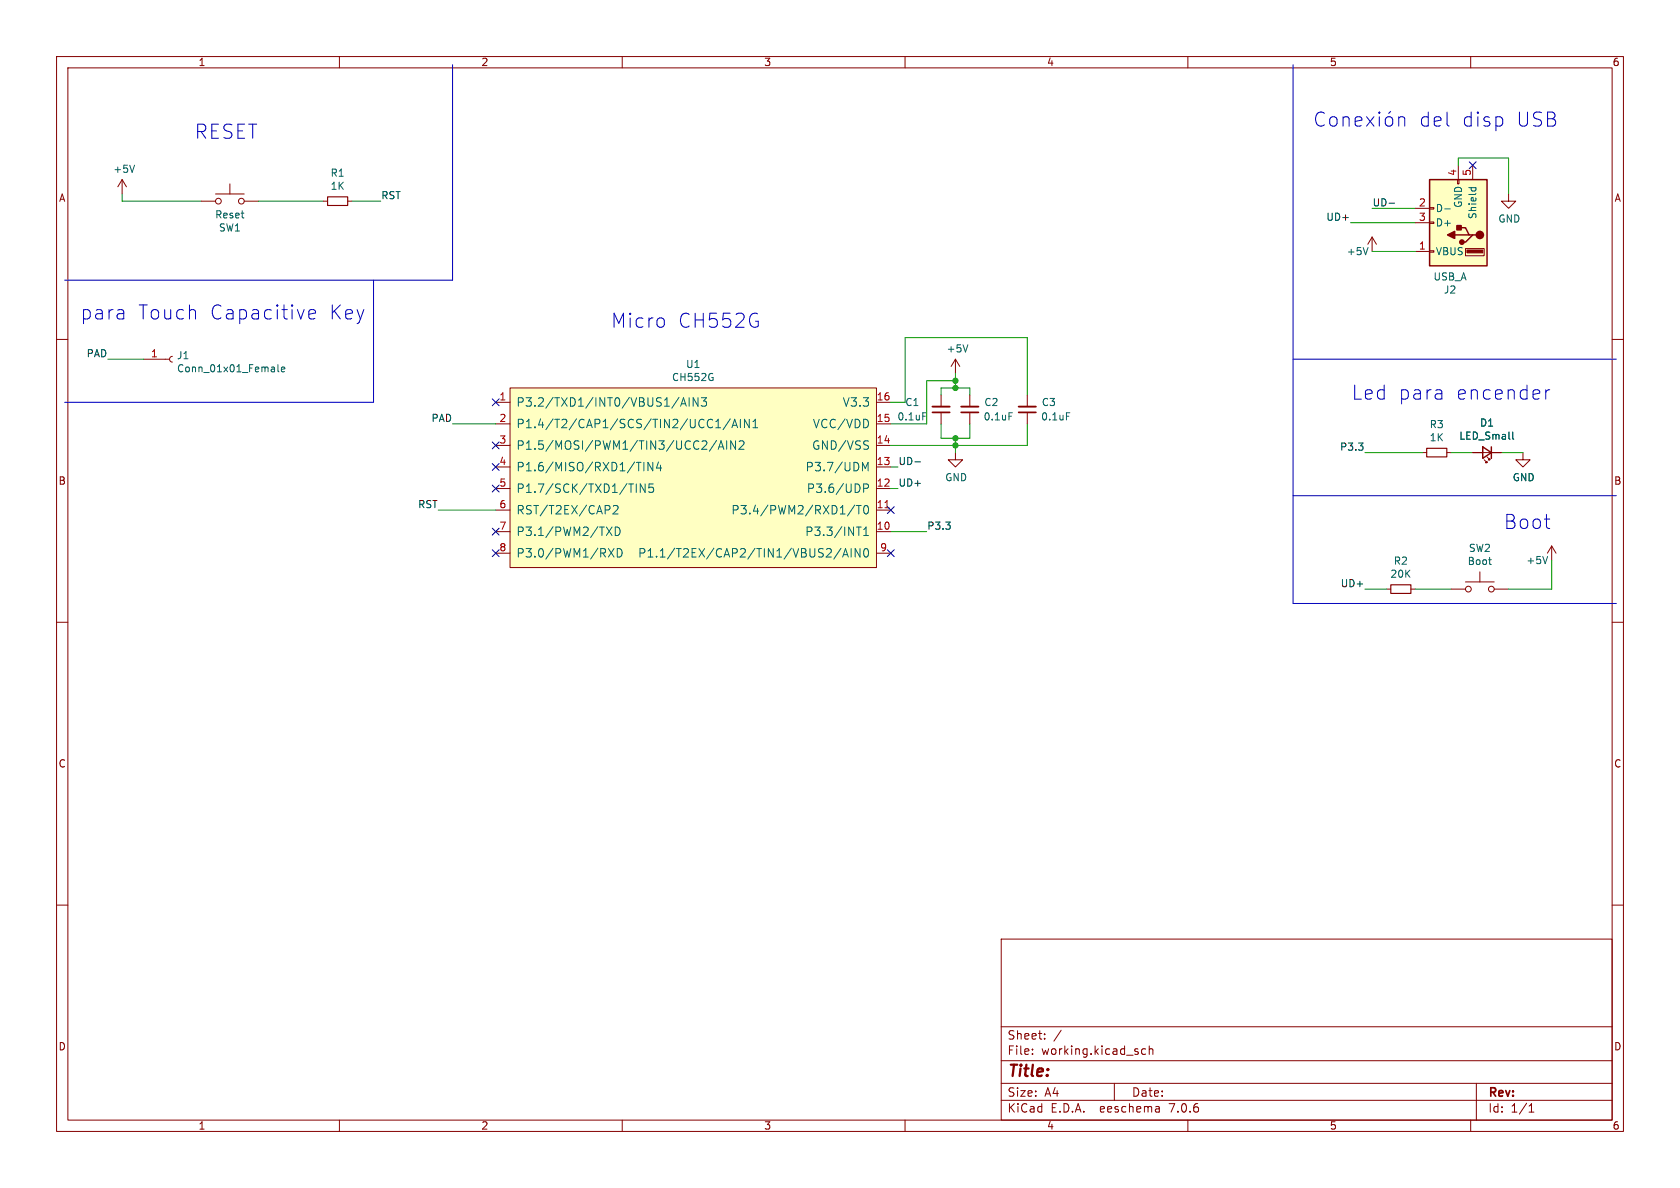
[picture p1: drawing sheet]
(kicad_sch (version 20230121) (generator eeschema)

 (paper "A4")

 (lib_symbols
  (symbol "Device:C_Small" (pin_numbers hide) (pin_names (offset 0.254) hide) (in_bom yes) (on_board yes)
   (property "Reference" "C" (at 0.254 1.778 0) (effects (font (size 1.27 1.27)) (justify left)))
   (property "Value" "C_Small" (at 0.254 -2.032 0) (effects (font (size 1.27 1.27)) (justify left)))
   (property "Footprint" "" (at 0 0 0) (effects (font (size 1.27 1.27)) hide))
   (property "Datasheet" "~" (at 0 0 0) (effects (font (size 1.27 1.27)) hide))
   (symbol "C_Small_0_1"
    (polyline (pts (xy -1.524 -0.508) (xy 1.524 -0.508)) (stroke (width 0.3302) (type default)) (fill (type none)))
    (polyline (pts (xy -1.524 0.508) (xy 1.524 0.508)) (stroke (width 0.3048) (type default)) (fill (type none))))
   (symbol "C_Small_1_1"
    (pin passive line (at 0 2.54 270) (length 2.032) (name "~" (effects (font (size 1.27 1.27)))) (number "1" (effects (font (size 1.27 1.27)))))
    (pin passive line (at 0 -2.54 90) (length 2.032) (name "~" (effects (font (size 1.27 1.27)))) (number "2" (effects (font (size 1.27 1.27)))))))
  (symbol "Device:LED_Small" (pin_numbers hide) (pin_names (offset 0.254) hide) (in_bom yes) (on_board yes)
   (property "Reference" "D" (at -1.27 3.175 0) (effects (font (size 1.27 1.27)) (justify left)))
   (property "Value" "LED_Small" (at -4.445 -2.54 0) (effects (font (size 1.27 1.27)) (justify left)))
   (property "Footprint" "" (at 0 0 90) (effects (font (size 1.27 1.27)) hide))
   (property "Datasheet" "~" (at 0 0 90) (effects (font (size 1.27 1.27)) hide))
   (symbol "LED_Small_0_1"
    (polyline (pts (xy -0.762 -1.016) (xy -0.762 1.016)) (stroke (width 0.254) (type default)) (fill (type none)))
    (polyline (pts (xy 1.016 0) (xy -0.762 0)) (stroke (width 0) (type default)) (fill (type none)))
    (polyline (pts (xy 0.762 -1.016) (xy -0.762 0) (xy 0.762 1.016) (xy 0.762 -1.016)) (stroke (width 0.254) (type default)) (fill (type none)))
    (polyline (pts (xy 0 0.762) (xy -0.508 1.27) (xy -0.254 1.27) (xy -0.508 1.27) (xy -0.508 1.016)) (stroke (width 0) (type default)) (fill (type none)))
    (polyline (pts (xy 0.508 1.27) (xy 0 1.778) (xy 0.254 1.778) (xy 0 1.778) (xy 0 1.524)) (stroke (width 0) (type default)) (fill (type none))))
   (symbol "LED_Small_1_1"
    (pin passive line (at -2.54 0 0) (length 1.778) (name "K" (effects (font (size 1.27 1.27)))) (number "1" (effects (font (size 1.27 1.27)))))
    (pin passive line (at 2.54 0 180) (length 1.778) (name "A" (effects (font (size 1.27 1.27)))) (number "2" (effects (font (size 1.27 1.27)))))))
  (symbol "Device:R_Small" (pin_numbers hide) (pin_names (offset 0.254) hide) (in_bom yes) (on_board yes)
   (property "Reference" "R" (at 0.762 0.508 0) (effects (font (size 1.27 1.27)) (justify left)))
   (property "Value" "R_Small" (at 0.762 -1.016 0) (effects (font (size 1.27 1.27)) (justify left)))
   (property "Footprint" "" (at 0 0 0) (effects (font (size 1.27 1.27)) hide))
   (property "Datasheet" "~" (at 0 0 0) (effects (font (size 1.27 1.27)) hide))
   (symbol "R_Small_0_1"
    (rectangle (start -0.762 1.778) (end 0.762 -1.778) (stroke (width 0.2032) (type default)) (fill (type none))))
   (symbol "R_Small_1_1"
    (pin passive line (at 0 2.54 270) (length 0.762) (name "~" (effects (font (size 1.27 1.27)))) (number "1" (effects (font (size 1.27 1.27)))))
    (pin passive line (at 0 -2.54 90) (length 0.762) (name "~" (effects (font (size 1.27 1.27)))) (number "2" (effects (font (size 1.27 1.27)))))))
  (symbol "Switch:SW_Push" (pin_numbers hide) (pin_names (offset 1.016) hide) (in_bom yes) (on_board yes)
   (property "Reference" "SW" (at 1.27 2.54 0) (effects (font (size 1.27 1.27)) (justify left)))
   (property "Value" "SW_Push" (at 0 -1.524 0) (effects (font (size 1.27 1.27))))
   (property "Footprint" "" (at 0 5.08 0) (effects (font (size 1.27 1.27)) hide))
   (property "Datasheet" "~" (at 0 5.08 0) (effects (font (size 1.27 1.27)) hide))
   (symbol "SW_Push_0_1"
    (circle (center -2.032 0) (radius 0.508) (stroke (width 0) (type default)) (fill (type none)))
    (polyline (pts (xy 0 1.27) (xy 0 3.048)) (stroke (width 0) (type default)) (fill (type none)))
    (polyline (pts (xy 2.54 1.27) (xy -2.54 1.27)) (stroke (width 0) (type default)) (fill (type none)))
    (circle (center 2.032 0) (radius 0.508) (stroke (width 0) (type default)) (fill (type none)))
    (pin passive line (at -5.08 0 0) (length 2.54) (name "1" (effects (font (size 1.27 1.27)))) (number "1" (effects (font (size 1.27 1.27)))))
    (pin passive line (at 5.08 0 180) (length 2.54) (name "2" (effects (font (size 1.27 1.27)))) (number "2" (effects (font (size 1.27 1.27)))))))
  (symbol "card_business-rescue:CH552G-Librerias-Tarjeta_present-rescue" (pin_names (offset 1.016)) (in_bom yes) (on_board yes)
   (property "Reference" "U" (at 13.97 0 0) (effects (font (size 1.27 1.27))))
   (property "Value" "CH552G-Librerias-Tarjeta_present-rescue" (at 10.16 -35.56 0) (effects (font (size 1.27 1.27))))
   (property "Footprint" "Package_SO:SOP-16_4.55x10.3mm_P1.27mm" (at 13.97 2.54 0) (effects (font (size 1.27 1.27)) hide))
   (property "Datasheet" "" (at 0 0 0) (effects (font (size 1.27 1.27)) hide))
   (symbol "CH552G-Librerias-Tarjeta_present-rescue_0_1"
    (rectangle (start -20.32 -1.27) (end 44.45 -33.02) (stroke (width 0) (type solid)) (fill (type background))))
   (symbol "CH552G-Librerias-Tarjeta_present-rescue_1_1"
    (pin input line (at -22.86 -3.81 0) (length 2.54) (name "P3.2/TXD1/INT0/VBUS1/AIN3" (effects (font (size 1.4986 1.4986)))) (number "1" (effects (font (size 1.27 1.27)))))
    (pin input line (at 46.99 -26.67 180) (length 2.54) (name "P3.3/INT1" (effects (font (size 1.4986 1.4986)))) (number "10" (effects (font (size 1.27 1.27)))))
    (pin input line (at 46.99 -22.86 180) (length 2.54) (name "P3.4/PWM2/RXD1/T0" (effects (font (size 1.4986 1.4986)))) (number "11" (effects (font (size 1.27 1.27)))))
    (pin input line (at 46.99 -19.05 180) (length 2.54) (name "P3.6/UDP" (effects (font (size 1.4986 1.4986)))) (number "12" (effects (font (size 1.27 1.27)))))
    (pin input line (at 46.99 -15.24 180) (length 2.54) (name "P3.7/UDM" (effects (font (size 1.4986 1.4986)))) (number "13" (effects (font (size 1.27 1.27)))))
    (pin input line (at 46.99 -11.43 180) (length 2.54) (name "GND/VSS" (effects (font (size 1.4986 1.4986)))) (number "14" (effects (font (size 1.27 1.27)))))
    (pin input line (at 46.99 -7.62 180) (length 2.54) (name "VCC/VDD" (effects (font (size 1.4986 1.4986)))) (number "15" (effects (font (size 1.27 1.27)))))
    (pin input line (at 46.99 -3.81 180) (length 2.54) (name "V3.3" (effects (font (size 1.4986 1.4986)))) (number "16" (effects (font (size 1.27 1.27)))))
    (pin input line (at -22.86 -7.62 0) (length 2.54) (name "P1.4/T2/CAP1/SCS/TIN2/UCC1/AIN1" (effects (font (size 1.4986 1.4986)))) (number "2" (effects (font (size 1.27 1.27)))))
    (pin input line (at -22.86 -11.43 0) (length 2.54) (name "P1.5/MOSI/PWM1/TIN3/UCC2/AIN2" (effects (font (size 1.4986 1.4986)))) (number "3" (effects (font (size 1.27 1.27)))))
    (pin input line (at -22.86 -15.24 0) (length 2.54) (name "P1.6/MISO/RXD1/TIN4" (effects (font (size 1.4986 1.4986)))) (number "4" (effects (font (size 1.27 1.27)))))
    (pin input line (at -22.86 -19.05 0) (length 2.54) (name "P1.7/SCK/TXD1/TIN5" (effects (font (size 1.4986 1.4986)))) (number "5" (effects (font (size 1.27 1.27)))))
    (pin input line (at -22.86 -22.86 0) (length 2.54) (name "RST/T2EX/CAP2" (effects (font (size 1.4986 1.4986)))) (number "6" (effects (font (size 1.27 1.27)))))
    (pin input line (at -22.86 -26.67 0) (length 2.54) (name "P3.1/PWM2/TXD" (effects (font (size 1.4986 1.4986)))) (number "7" (effects (font (size 1.27 1.27)))))
    (pin input line (at -22.86 -30.48 0) (length 2.54) (name "P3.0/PWM1/RXD" (effects (font (size 1.4986 1.4986)))) (number "8" (effects (font (size 1.27 1.27)))))
    (pin input line (at 46.99 -30.48 180) (length 2.54) (name "P1.1/T2EX/CAP2/TIN1/VBUS2/AIN0" (effects (font (size 1.4986 1.4986)))) (number "9" (effects (font (size 1.27 1.27)))))))
  (symbol "card_business-rescue:Conn_01x01_Female-Connector" (pin_names (offset 1.016) hide) (in_bom yes) (on_board yes)
   (property "Reference" "J" (at 0 2.54 0) (effects (font (size 1.27 1.27))))
   (property "Value" "Connector_Conn_01x01_Female" (at 0 -2.54 0) (effects (font (size 1.27 1.27))))
   (property "Footprint" "" (at 0 0 0) (effects (font (size 1.27 1.27)) hide))
   (property "Datasheet" "" (at 0 0 0) (effects (font (size 1.27 1.27)) hide))
   (symbol "Conn_01x01_Female-Connector_1_1"
    (polyline (pts (xy -1.27 0) (xy -0.508 0)) (stroke (width 0.1524) (type solid)) (fill (type none)))
    (arc (start 0 0.508) (mid -0.5058 0) (end 0 -0.508) (stroke (width 0.1524) (type solid)) (fill (type none)))
    (pin passive line (at -5.08 0 0) (length 3.81) (name "Pin_1" (effects (font (size 1.27 1.27)))) (number "1" (effects (font (size 1.27 1.27)))))))
  (symbol "card_business-rescue:USB_A-Connector" (pin_names (offset 1.016)) (in_bom yes) (on_board yes)
   (property "Reference" "J" (at -5.08 11.43 0) (effects (font (size 1.27 1.27)) (justify left)))
   (property "Value" "USB_A-Connector" (at -5.08 8.89 0) (effects (font (size 1.27 1.27)) (justify left)))
   (property "Footprint" "" (at 3.81 -1.27 0) (effects (font (size 1.27 1.27)) hide))
   (property "Datasheet" "" (at 3.81 -1.27 0) (effects (font (size 1.27 1.27)) hide))
   (symbol "USB_A-Connector_0_1"
    (rectangle (start -5.08 -7.62) (end 5.08 7.62) (stroke (width 0.254) (type solid)) (fill (type background)))
    (circle (center -3.81 2.159) (radius 0.635) (stroke (width 0.254) (type solid)) (fill (type outline)))
    (rectangle (start -1.524 4.826) (end -4.318 5.334) (stroke (width 0) (type solid)) (fill (type outline)))
    (rectangle (start -1.27 4.572) (end -4.572 5.842) (stroke (width 0) (type solid)) (fill (type none)))
    (circle (center -0.635 3.429) (radius 0.381) (stroke (width 0.254) (type solid)) (fill (type outline)))
    (rectangle (start -0.127 -7.62) (end 0.127 -6.858) (stroke (width 0) (type solid)) (fill (type none)))
    (polyline (pts (xy -3.175 2.159) (xy -2.54 2.159) (xy -1.27 3.429) (xy -0.635 3.429)) (stroke (width 0.254) (type solid)) (fill (type none)))
    (polyline (pts (xy -2.54 2.159) (xy -1.905 2.159) (xy -1.27 0.889) (xy 0 0.889)) (stroke (width 0.254) (type solid)) (fill (type none)))
    (polyline (pts (xy 0.635 2.794) (xy 0.635 1.524) (xy 1.905 2.159) (xy 0.635 2.794)) (stroke (width 0.254) (type solid)) (fill (type outline)))
    (rectangle (start 0.254 1.27) (end -0.508 0.508) (stroke (width 0.254) (type solid)) (fill (type outline)))
    (rectangle (start 5.08 -2.667) (end 4.318 -2.413) (stroke (width 0) (type solid)) (fill (type none)))
    (rectangle (start 5.08 -0.127) (end 4.318 0.127) (stroke (width 0) (type solid)) (fill (type none)))
    (rectangle (start 5.08 4.953) (end 4.318 5.207) (stroke (width 0) (type solid)) (fill (type none))))
   (symbol "USB_A-Connector_1_1"
    (polyline (pts (xy -1.905 2.159) (xy 0.635 2.159)) (stroke (width 0.254) (type solid)) (fill (type none)))
    (pin power_in line (at 7.62 5.08 180) (length 2.54) (name "VBUS" (effects (font (size 1.27 1.27)))) (number "1" (effects (font (size 1.27 1.27)))))
    (pin bidirectional line (at 7.62 -2.54 180) (length 2.54) (name "D-" (effects (font (size 1.27 1.27)))) (number "2" (effects (font (size 1.27 1.27)))))
    (pin bidirectional line (at 7.62 0 180) (length 2.54) (name "D+" (effects (font (size 1.27 1.27)))) (number "3" (effects (font (size 1.27 1.27)))))
    (pin power_in line (at 0 -10.16 90) (length 2.54) (name "GND" (effects (font (size 1.27 1.27)))) (number "4" (effects (font (size 1.27 1.27)))))
    (pin passive line (at -2.54 -10.16 90) (length 2.54) (name "Shield" (effects (font (size 1.27 1.27)))) (number "5" (effects (font (size 1.27 1.27)))))))
  (symbol "power:+5V" (power) (pin_names (offset 0)) (in_bom yes) (on_board yes)
   (property "Reference" "#PWR" (at 0 -3.81 0) (effects (font (size 1.27 1.27)) hide))
   (property "Value" "+5V" (at 0 3.556 0) (effects (font (size 1.27 1.27))))
   (property "Footprint" "" (at 0 0 0) (effects (font (size 1.27 1.27)) hide))
   (property "Datasheet" "" (at 0 0 0) (effects (font (size 1.27 1.27)) hide))
   (symbol "+5V_0_1"
    (polyline (pts (xy -0.762 1.27) (xy 0 2.54)) (stroke (width 0) (type default)) (fill (type none)))
    (polyline (pts (xy 0 0) (xy 0 2.54)) (stroke (width 0) (type default)) (fill (type none)))
    (polyline (pts (xy 0 2.54) (xy 0.762 1.27)) (stroke (width 0) (type default)) (fill (type none))))
   (symbol "+5V_1_1"
    (pin power_in line (at 0 0 90) (length 0) hide (name "+5V" (effects (font (size 1.27 1.27)))) (number "1" (effects (font (size 1.27 1.27)))))))
  (symbol "power:GND" (power) (pin_names (offset 0)) (in_bom yes) (on_board yes)
   (property "Reference" "#PWR" (at 0 -6.35 0) (effects (font (size 1.27 1.27)) hide))
   (property "Value" "GND" (at 0 -3.81 0) (effects (font (size 1.27 1.27))))
   (property "Footprint" "" (at 0 0 0) (effects (font (size 1.27 1.27)) hide))
   (property "Datasheet" "" (at 0 0 0) (effects (font (size 1.27 1.27)) hide))
   (symbol "GND_0_1"
    (polyline (pts (xy 0 0) (xy 0 -1.27) (xy 1.27 -1.27) (xy 0 -2.54) (xy -1.27 -1.27) (xy 0 -1.27)) (stroke (width 0) (type default)) (fill (type none))))
   (symbol "GND_1_1"
    (pin power_in line (at 0 0 270) (length 0) hide (name "GND" (effects (font (size 1.27 1.27)))) (number "1" (effects (font (size 1.27 1.27))))))))

 (junction (at 168.91 67.31) (diameter 0) (color 0 0 0 0))
 (junction (at 168.91 68.58) (diameter 0) (color 0 0 0 0))
 (junction (at 168.91 77.47) (diameter 0) (color 0 0 0 0))
 (junction (at 168.91 78.74) (diameter 0) (color 0 0 0 0))

 (no_connect (at 87.63 71.12))
 (no_connect (at 157.48 97.79))
 (no_connect (at 157.48 90.17))
 (no_connect (at 87.63 97.79))
 (no_connect (at 87.63 86.36))
 (no_connect (at 87.63 82.55))
 (no_connect (at 87.63 93.98))
 (no_connect (at 260.35 29.21))
 (no_connect (at 87.63 78.74))

 (wire (pts (xy 163.83 93.98) (xy 157.48 93.98)) (stroke (width 0) (type default)))
 (wire (pts (xy 158.75 82.55) (xy 157.48 82.55)) (stroke (width 0) (type default)))
 (wire (pts (xy 25.4 63.5) (xy 19.05 63.5)) (stroke (width 0) (type default)))
 (wire (pts (xy 250.19 36.83) (xy 242.57 36.83)) (stroke (width 0) (type default)))
 (wire (pts (xy 168.91 77.47) (xy 171.45 77.47)) (stroke (width 0) (type default)))
 (wire (pts (xy 250.19 39.37) (xy 238.76 39.37)) (stroke (width 0) (type default)))
 (wire (pts (xy 157.48 71.12) (xy 160.02 71.12)) (stroke (width 0) (type default)))
 (wire (pts (xy 251.46 80.01) (xy 241.3 80.01)) (stroke (width 0) (type default)))
 (polyline (pts (xy 80.01 49.53) (xy 80.01 11.43)) (stroke (width 0) (type default)))

 (wire (pts (xy 256.54 104.14) (xy 250.19 104.14)) (stroke (width 0) (type default)))
 (wire (pts (xy 168.91 66.04) (xy 168.91 67.31)) (stroke (width 0) (type default)))
 (wire (pts (xy 158.75 86.36) (xy 157.48 86.36)) (stroke (width 0) (type default)))
 (wire (pts (xy 168.91 77.47) (xy 168.91 78.74)) (stroke (width 0) (type default)))
 (wire (pts (xy 241.3 104.14) (xy 245.11 104.14)) (stroke (width 0) (type default)))
 (polyline (pts (xy 228.6 63.5) (xy 285.75 63.5)) (stroke (width 0) (type default)))

 (wire (pts (xy 80.01 74.93) (xy 87.63 74.93)) (stroke (width 0) (type default)))
 (wire (pts (xy 269.24 80.01) (xy 265.43 80.01)) (stroke (width 0) (type default)))
 (wire (pts (xy 250.19 44.45) (xy 242.57 44.45)) (stroke (width 0) (type default)))
 (polyline (pts (xy 228.6 106.68) (xy 285.75 106.68)) (stroke (width 0) (type default)))

 (wire (pts (xy 274.32 99.06) (xy 274.32 104.14)) (stroke (width 0) (type default)))
 (wire (pts (xy 163.83 67.31) (xy 168.91 67.31)) (stroke (width 0) (type default)))
 (polyline (pts (xy 228.6 11.43) (xy 228.6 106.68)) (stroke (width 0) (type default)))

 (wire (pts (xy 166.37 77.47) (xy 168.91 77.47)) (stroke (width 0) (type default)))
 (wire (pts (xy 21.59 34.29) (xy 21.59 35.56)) (stroke (width 0) (type default)))
 (wire (pts (xy 166.37 74.93) (xy 166.37 77.47)) (stroke (width 0) (type default)))
 (wire (pts (xy 163.83 74.93) (xy 163.83 67.31)) (stroke (width 0) (type default)))
 (wire (pts (xy 160.02 59.69) (xy 181.61 59.69)) (stroke (width 0) (type default)))
 (polyline (pts (xy 66.04 49.53) (xy 66.04 71.12)) (stroke (width 0) (type default)))

 (wire (pts (xy 166.37 68.58) (xy 168.91 68.58)) (stroke (width 0) (type default)))
 (wire (pts (xy 57.15 35.56) (xy 45.72 35.56)) (stroke (width 0) (type default)))
 (wire (pts (xy 257.81 27.94) (xy 257.81 29.21)) (stroke (width 0) (type default)))
 (polyline (pts (xy 80.01 49.53) (xy 11.43 49.53)) (stroke (width 0) (type default)))

 (wire (pts (xy 160.02 71.12) (xy 160.02 59.69)) (stroke (width 0) (type default)))
 (wire (pts (xy 171.45 68.58) (xy 171.45 69.85)) (stroke (width 0) (type default)))
 (polyline (pts (xy 228.6 87.63) (xy 285.75 87.63)) (stroke (width 0) (type default)))

 (wire (pts (xy 77.47 90.17) (xy 87.63 90.17)) (stroke (width 0) (type default)))
 (wire (pts (xy 181.61 74.93) (xy 181.61 78.74)) (stroke (width 0) (type default)))
 (wire (pts (xy 21.59 35.56) (xy 35.56 35.56)) (stroke (width 0) (type default)))
 (wire (pts (xy 181.61 78.74) (xy 168.91 78.74)) (stroke (width 0) (type default)))
 (wire (pts (xy 266.7 27.94) (xy 257.81 27.94)) (stroke (width 0) (type default)))
 (wire (pts (xy 157.48 74.93) (xy 163.83 74.93)) (stroke (width 0) (type default)))
 (wire (pts (xy 274.32 104.14) (xy 266.7 104.14)) (stroke (width 0) (type default)))
 (wire (pts (xy 166.37 69.85) (xy 166.37 68.58)) (stroke (width 0) (type default)))
 (wire (pts (xy 168.91 78.74) (xy 168.91 80.01)) (stroke (width 0) (type default)))
 (polyline (pts (xy 66.04 71.12) (xy 11.43 71.12)) (stroke (width 0) (type default)))

 (wire (pts (xy 67.31 35.56) (xy 62.23 35.56)) (stroke (width 0) (type default)))
 (wire (pts (xy 266.7 34.29) (xy 266.7 27.94)) (stroke (width 0) (type default)))
 (wire (pts (xy 168.91 67.31) (xy 168.91 68.58)) (stroke (width 0) (type default)))
 (wire (pts (xy 168.91 68.58) (xy 171.45 68.58)) (stroke (width 0) (type default)))
 (wire (pts (xy 260.35 80.01) (xy 256.54 80.01)) (stroke (width 0) (type default)))
 (wire (pts (xy 157.48 78.74) (xy 168.91 78.74)) (stroke (width 0) (type default)))
 (wire (pts (xy 171.45 77.47) (xy 171.45 74.93)) (stroke (width 0) (type default)))
 (wire (pts (xy 181.61 59.69) (xy 181.61 69.85)) (stroke (width 0) (type default)))

 (text "Micro CH552G\n" (at 134.62 58.42 0) (effects (font (size 2.4892 2.4892)) (justify right bottom)))
 (text "Boot" (at 274.32 93.98 0) (effects (font (size 2.4892 2.4892)) (justify right bottom)))
 (text "Led para encender\n" (at 274.32 71.12 0) (effects (font (size 2.4892 2.4892)) (justify right bottom)))
 (text "Conexión del disp USB\n" (at 275.59 22.86 0) (effects (font (size 2.4892 2.4892)) (justify right bottom)))
 (text "para Touch Capacitive Key\n\n" (at 64.77 60.96 0) (effects (font (size 2.4892 2.4892)) (justify right bottom)))
 (text "RESET\n\n\n" (at 45.72 33.02 0) (effects (font (size 2.4892 2.4892)) (justify right bottom)))

 (label "RST" (at 77.47 90.17 180) (effects (font (size 1.27 1.27)) (justify right bottom)))
 (label "UD-" (at 158.75 82.55 0) (effects (font (size 1.27 1.27)) (justify left bottom)))
 (label "PAD" (at 19.05 63.5 180) (effects (font (size 1.27 1.27)) (justify right bottom)))
 (label "PAD" (at 80.01 74.93 180) (effects (font (size 1.27 1.27)) (justify right bottom)))
 (label "UD+" (at 241.3 104.14 180) (effects (font (size 1.27 1.27)) (justify right bottom)))
 (label "RST" (at 67.31 35.56 0) (effects (font (size 1.27 1.27)) (justify left bottom)))
 (label "P3.3" (at 163.83 93.98 0) (effects (font (size 1.27 1.27)) (justify left bottom)))
 (label "P3.3" (at 241.3 80.01 180) (effects (font (size 1.27 1.27)) (justify right bottom)))
 (label "UD+" (at 158.75 86.36 0) (effects (font (size 1.27 1.27)) (justify left bottom)))
 (label "UD+" (at 238.76 39.37 180) (effects (font (size 1.27 1.27)) (justify right bottom)))
 (label "UD-" (at 242.57 36.83 0) (effects (font (size 1.27 1.27)) (justify left bottom)))

 (symbol (lib_id "card_business-rescue:CH552G-Librerias-Tarjeta_present-rescue") (at 110.49 67.31 0) (unit 1) (in_bom yes) (on_board yes) (dnp no)
  (property "Reference" "U1" (at 122.555 64.389 0) (effects (font (size 1.27 1.27))))
  (property "Value" "CH552G" (at 122.555 66.7004 0) (effects (font (size 1.27 1.27))))
  (property "Footprint" "Package_SO:SOP-16_4.55x10.3mm_P1.27mm" (at 124.46 64.77 0) (effects (font (size 1.27 1.27)) hide))
  (property "Datasheet" "https://cdn.hackaday.io/files/1696717259204064/CH552%20Datasheet_C111367.zh-CN.en.pdf" (at 110.49 67.31 0) (effects (font (size 1.27 1.27)) hide)) (pin "1") (pin "10") (pin "11") (pin "12") (pin "13") (pin "14") (pin "15") (pin "16") (pin "2") (pin "3") (pin "4") (pin "5") (pin "6") (pin "7") (pin "8") (pin "9"))

 (symbol (lib_id "card_business-rescue:USB_A-Connector") (at 257.81 39.37 180) (unit 1) (in_bom yes) (on_board yes) (dnp no)
  (property "Reference" "J2" (at 256.3622 51.2318 0) (effects (font (size 1.27 1.27))))
  (property "Value" "USB_A" (at 256.3622 48.9204 0) (effects (font (size 1.27 1.27))))
  (property "Footprint" "Connectors:usb-PCB" (at 254 38.1 0) (effects (font (size 1.27 1.27)) hide))
  (property "Datasheet" " ~" (at 254 38.1 0) (effects (font (size 1.27 1.27)) hide)) (pin "1") (pin "2") (pin "3") (pin "4") (pin "5"))

 (symbol (lib_id "power:+5V") (at 242.57 44.45 0) (unit 1) (in_bom yes) (on_board yes) (dnp no)
  (property "Reference" "#PWR04" (at 242.57 48.26 0) (effects (font (size 1.27 1.27)) hide))
  (property "Value" "+5V" (at 240.03 44.45 0) (effects (font (size 1.27 1.27))))
  (property "Footprint" "" (at 242.57 44.45 0) (effects (font (size 1.27 1.27)) hide))
  (property "Datasheet" "" (at 242.57 44.45 0) (effects (font (size 1.27 1.27)) hide)) (pin "1"))

 (symbol (lib_id "power:GND") (at 266.7 34.29 0) (unit 1) (in_bom yes) (on_board yes) (dnp no)
  (property "Reference" "#PWR05" (at 266.7 40.64 0) (effects (font (size 1.27 1.27)) hide))
  (property "Value" "GND" (at 266.827 38.6842 0) (effects (font (size 1.27 1.27))))
  (property "Footprint" "" (at 266.7 34.29 0) (effects (font (size 1.27 1.27)) hide))
  (property "Datasheet" "" (at 266.7 34.29 0) (effects (font (size 1.27 1.27)) hide)) (pin "1"))

 (symbol (lib_id "Device:R_Small") (at 254 80.01 270) (unit 1) (in_bom yes) (on_board yes) (dnp no)
  (property "Reference" "R3" (at 254 75.0316 90) (effects (font (size 1.27 1.27))))
  (property "Value" "1K" (at 254 77.343 90) (effects (font (size 1.27 1.27))))
  (property "Footprint" "Resistor_SMD:R_0805_2012Metric" (at 254 80.01 0) (effects (font (size 1.27 1.27)) hide))
  (property "Datasheet" "~" (at 254 80.01 0) (effects (font (size 1.27 1.27)) hide)) (pin "1") (pin "2"))

 (symbol (lib_id "Device:LED_Small") (at 262.89 80.01 180) (unit 1) (in_bom yes) (on_board yes) (dnp no)
  (property "Reference" "D1" (at 262.89 74.7522 0) (effects (font (size 1.27 1.27))))
  (property "Value" "LED_Small" (at 262.89 77.0636 0) (effects (font (size 1.27 1.27))))
  (property "Footprint" "LED_SMD:LED_0805_2012Metric" (at 262.89 80.01 90) (effects (font (size 1.27 1.27)) hide))
  (property "Datasheet" "~" (at 262.89 80.01 90) (effects (font (size 1.27 1.27)) hide)) (pin "1") (pin "2"))

 (symbol (lib_id "power:GND") (at 269.24 80.01 0) (unit 1) (in_bom yes) (on_board yes) (dnp no)
  (property "Reference" "#PWR06" (at 269.24 86.36 0) (effects (font (size 1.27 1.27)) hide))
  (property "Value" "GND" (at 269.367 84.4042 0) (effects (font (size 1.27 1.27))))
  (property "Footprint" "" (at 269.24 80.01 0) (effects (font (size 1.27 1.27)) hide))
  (property "Datasheet" "" (at 269.24 80.01 0) (effects (font (size 1.27 1.27)) hide)) (pin "1"))

 (symbol (lib_id "power:+5V") (at 168.91 66.04 0) (unit 1) (in_bom yes) (on_board yes) (dnp no)
  (property "Reference" "#PWR03" (at 168.91 69.85 0) (effects (font (size 1.27 1.27)) hide))
  (property "Value" "+5V" (at 169.291 61.6458 0) (effects (font (size 1.27 1.27))))
  (property "Footprint" "" (at 168.91 66.04 0) (effects (font (size 1.27 1.27)) hide))
  (property "Datasheet" "" (at 168.91 66.04 0) (effects (font (size 1.27 1.27)) hide)) (pin "1"))

 (symbol (lib_id "Device:C_Small") (at 171.45 72.39 180) (unit 1) (in_bom yes) (on_board yes) (dnp no)
  (property "Reference" "C2" (at 175.26 71.12 0) (effects (font (size 1.27 1.27))))
  (property "Value" "0.1uF" (at 176.53 73.66 0) (effects (font (size 1.27 1.27))))
  (property "Footprint" "Capacitor_SMD:C_0805_2012Metric" (at 171.45 72.39 0) (effects (font (size 1.27 1.27)) hide))
  (property "Datasheet" "~" (at 171.45 72.39 0) (effects (font (size 1.27 1.27)) hide)) (pin "1") (pin "2"))

 (symbol (lib_id "Device:C_Small") (at 166.37 72.39 180) (unit 1) (in_bom yes) (on_board yes) (dnp no)
  (property "Reference" "C1" (at 161.29 71.12 0) (effects (font (size 1.27 1.27))))
  (property "Value" "0.1uF" (at 161.29 73.66 0) (effects (font (size 1.27 1.27))))
  (property "Footprint" "Capacitor_SMD:C_0805_2012Metric" (at 166.37 72.39 0) (effects (font (size 1.27 1.27)) hide))
  (property "Datasheet" "~" (at 166.37 72.39 0) (effects (font (size 1.27 1.27)) hide)) (pin "1") (pin "2"))

 (symbol (lib_id "Device:R_Small") (at 59.69 35.56 270) (unit 1) (in_bom yes) (on_board yes) (dnp no)
  (property "Reference" "R1" (at 59.69 30.5816 90) (effects (font (size 1.27 1.27))))
  (property "Value" "1K" (at 59.69 32.893 90) (effects (font (size 1.27 1.27))))
  (property "Footprint" "Resistor_SMD:R_0805_2012Metric" (at 59.69 35.56 0) (effects (font (size 1.27 1.27)) hide))
  (property "Datasheet" "~" (at 59.69 35.56 0) (effects (font (size 1.27 1.27)) hide)) (pin "1") (pin "2"))

 (symbol (lib_id "Switch:SW_Push") (at 40.64 35.56 0) (unit 1) (in_bom yes) (on_board yes) (dnp no)
  (property "Reference" "SW1" (at 40.64 40.259 0) (effects (font (size 1.27 1.27))))
  (property "Value" "Reset" (at 40.64 37.9476 0) (effects (font (size 1.27 1.27))))
  (property "Footprint" "Button_Switch_SMD:SW_SPST_TL3342" (at 40.64 30.48 0) (effects (font (size 1.27 1.27)) hide))
  (property "Datasheet" "~" (at 40.64 30.48 0) (effects (font (size 1.27 1.27)) hide)) (pin "1") (pin "2"))

 (symbol (lib_id "power:+5V") (at 21.59 34.29 0) (unit 1) (in_bom yes) (on_board yes) (dnp no)
  (property "Reference" "#PWR01" (at 21.59 38.1 0) (effects (font (size 1.27 1.27)) hide))
  (property "Value" "+5V" (at 21.971 29.8958 0) (effects (font (size 1.27 1.27))))
  (property "Footprint" "" (at 21.59 34.29 0) (effects (font (size 1.27 1.27)) hide))
  (property "Datasheet" "" (at 21.59 34.29 0) (effects (font (size 1.27 1.27)) hide)) (pin "1"))

 (symbol (lib_id "Switch:SW_Push") (at 261.62 104.14 0) (unit 1) (in_bom yes) (on_board yes) (dnp no)
  (property "Reference" "SW2" (at 261.62 96.901 0) (effects (font (size 1.27 1.27))))
  (property "Value" "Boot" (at 261.62 99.2124 0) (effects (font (size 1.27 1.27))))
  (property "Footprint" "Button_Switch_SMD:SW_SPST_TL3342" (at 261.62 99.06 0) (effects (font (size 1.27 1.27)) hide))
  (property "Datasheet" "~" (at 261.62 99.06 0) (effects (font (size 1.27 1.27)) hide)) (pin "1") (pin "2"))

 (symbol (lib_id "Device:R_Small") (at 247.65 104.14 270) (unit 1) (in_bom yes) (on_board yes) (dnp no)
  (property "Reference" "R2" (at 247.65 99.1616 90) (effects (font (size 1.27 1.27))))
  (property "Value" "20K" (at 247.65 101.473 90) (effects (font (size 1.27 1.27))))
  (property "Footprint" "Resistor_SMD:R_0805_2012Metric" (at 247.65 104.14 0) (effects (font (size 1.27 1.27)) hide))
  (property "Datasheet" "~" (at 247.65 104.14 0) (effects (font (size 1.27 1.27)) hide)) (pin "1") (pin "2"))

 (symbol (lib_id "power:GND") (at 168.91 80.01 0) (unit 1) (in_bom yes) (on_board yes) (dnp no)
  (property "Reference" "#PWR02" (at 168.91 86.36 0) (effects (font (size 1.27 1.27)) hide))
  (property "Value" "GND" (at 169.037 84.4042 0) (effects (font (size 1.27 1.27))))
  (property "Footprint" "" (at 168.91 80.01 0) (effects (font (size 1.27 1.27)) hide))
  (property "Datasheet" "" (at 168.91 80.01 0) (effects (font (size 1.27 1.27)) hide)) (pin "1"))

 (symbol (lib_id "card_business-rescue:Conn_01x01_Female-Connector") (at 30.48 63.5 0) (unit 1) (in_bom yes) (on_board yes) (dnp no)
  (property "Reference" "J1" (at 31.1912 62.8396 0) (effects (font (size 1.27 1.27)) (justify left)))
  (property "Value" "Conn_01x01_Female" (at 31.1912 65.151 0) (effects (font (size 1.27 1.27)) (justify left)))
  (property "Footprint" "TestPoint:TestPoint_Pad_D4.0mm" (at 30.48 63.5 0) (effects (font (size 1.27 1.27)) hide))
  (property "Datasheet" "~" (at 30.48 63.5 0) (effects (font (size 1.27 1.27)) hide)) (pin "1"))

 (symbol (lib_id "power:+5V") (at 274.32 99.06 0) (unit 1) (in_bom yes) (on_board yes) (dnp no)
  (property "Reference" "#PWR07" (at 274.32 102.87 0) (effects (font (size 1.27 1.27)) hide))
  (property "Value" "+5V" (at 271.78 99.06 0) (effects (font (size 1.27 1.27))))
  (property "Footprint" "" (at 274.32 99.06 0) (effects (font (size 1.27 1.27)) hide))
  (property "Datasheet" "" (at 274.32 99.06 0) (effects (font (size 1.27 1.27)) hide)) (pin "1"))

 (symbol (lib_id "Device:C_Small") (at 181.61 72.39 180) (unit 1) (in_bom yes) (on_board yes) (dnp no)
  (property "Reference" "C3" (at 185.42 71.12 0) (effects (font (size 1.27 1.27))))
  (property "Value" "0.1uF" (at 186.69 73.66 0) (effects (font (size 1.27 1.27))))
  (property "Footprint" "Capacitor_SMD:C_0805_2012Metric" (at 181.61 72.39 0) (effects (font (size 1.27 1.27)) hide))
  (property "Datasheet" "~" (at 181.61 72.39 0) (effects (font (size 1.27 1.27)) hide)) (pin "1") (pin "2"))

 (sheet_instances (path "" (page "1"))))
